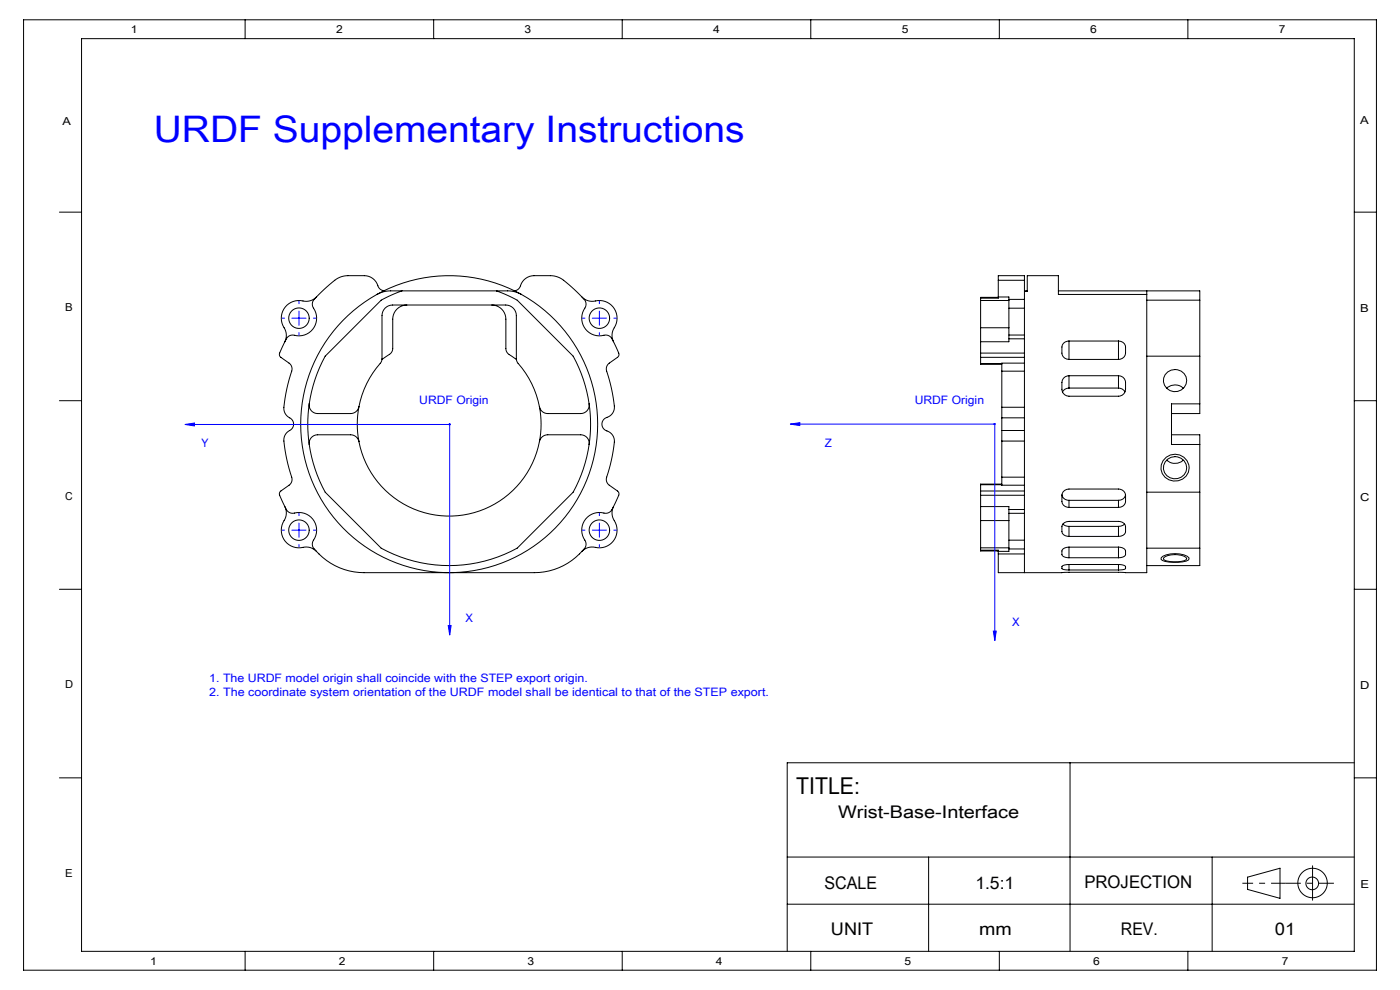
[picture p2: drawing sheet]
<svg xmlns="http://www.w3.org/2000/svg" width="297mm" height="210mm" viewBox="0 0 297 210" stroke-linecap="round" stroke-linejoin="round" font-family="sans-serif">
<g fill="none" stroke="#000" stroke-width=".21">
<path d="M5 4.2h287v201.6h-287zM17.3 8.2h270v193.6h-270zM52 4.2v4M92 4.2v4M132 4.2v4M172 4.2v4M212 4.2v4M252 4.2v4M12.6 45h4.7M211.8 59.5v3.5M211.8 59.5v-1h5.5v1M211.8 59.5h5.5"/>
<path d="M217.3 59.5v4M287.3 45h4.7M67.1 63a3.2 3.2 0 0 1-3.3 .8 3.8 3.8 0 0 0-3.7 1.9 3.8 3.8 0 0 0 .4 4.2l.2 1.1-.3 1.5M80 62.5a6 6 0 0 1 2.9-.8h24.8a6 6 0 0 1 2.9 .8M80 62.5a31.5 31.5 0 0 0-8.9 47.6 31.5 31.5 0 0 0 48.4 0 31.5 31.5 0 0 0-8.9-47.6M80 62.5a31.5 31.5 0 0 1 30.6 0M81.5 61.7a1.68 1.68 0 0 1-1.5-1.5l-.6-.8-1.2-.8-.9-.1h-3.5a5.4 5.4 0 0 0-3.9 1.9l-3.3 3.1a1.68 1.68 0 0 0 .2 2.3 3.8 3.8 0 0 1-.7 4.3 3.8 3.8 0 0 1-4.1 1 1.92 1.92 0 0 0-1.6 1.5l-.7 1.5a1.2 1.2 0 0 0-.2 1.6l1.8 1.3a1.5 1.5 0 0 1 .6 1.7 28.9 28.9 0 0 0-1.6 8.4 3.2 3.2 0 0 0 1.7 1.9 1.57 1.57 0 0 1-.8 2.5 2.61 2.61 0 0 0-.9 3 37.6 37.6 0 0 0 1.6 7v.7l-.4 .6-1.9 1.4a.75 .75 0 0 0-.3 .9l.7 1.5a3.3 3.3 0 0 0 1.7 2.2l.5 .1a3.9 3.9 0 0 1 4.4 1.5 3.9 3.9 0 0 1-.3 4.6 2.65 2.65 0 0 0 1.2 2.4 13.5 13.5 0 0 0 9.7 4.1l37.2-.1a12.6 12.6 0 0 0 9.9-5.6l-.1-1a3.9 3.9 0 0 1 0-4.6 3.9 3.9 0 0 1 4.4-1.3 1.92 1.92 0 0 0 1.6-1.6l.7-1.5a1.2 1.2 0 0 0 .2-1.6l-1.8-1.3a1.5 1.5 0 0 1-.6-1.7 27.3 27.3 0 0 0 1.6-8.2l-.6-1-.9-.6a1.55 1.55 0 0 1-1.1-1.6 1.55 1.55 0 0 1 1.4-1.4 2.54 2.54 0 0 0 1.1-3.2l-.5-2.8-1.1-3.9v-.5l.5-.8 1.9-1.4a.75 .75 0 0 0 .3-.9l-.7-1.5a3.3 3.3 0 0 0-1.7-2.3h-.5a3.9 3.9 0 0 1-4.4-1.6 3.9 3.9 0 0 1 .3-4.6v-.5l-.2-.7-2.3-2.3a9.8 9.8 0 0 0-3.9-2.8l-1.1-.1h-3.5a3.3 3.3 0 0 0-3.1 2.6l-.4 .3-.6 .3M85.3 61.7l-4.4 2-11.9 11.9a30 30 0 0 0-3.4 10.1M86.3 64.7a3 3 0 0 0-3 3v6.2a2.13 2.13 0 0 1-1.5 1.8l-.8 .6M104.3 64.7a3 3 0 0 1 3 3v6.2a2.11 2.11 0 0 0 1.5 1.8l.7 .6M105.3 61.7l4.4 2 11.9 11.9a30 30 0 0 1 3.4 10.1M122.8 77.9h.1"/>
<path d="M123.5 63a3.2 3.2 0 0 0 3.3 .8 3.8 3.8 0 0 1 3.7 1.9 3.8 3.8 0 0 1-.4 4.2l-.3 1.5 .4 1.1M208 74.9v.9M208 72.5v2.4M208 63.7v5.8M208 69.5v3M208 77.1v.2h4.5M208 63.2v.5M208 63.7h6M208 74.9h9.3M208 75.8h9.3M208 75.8v1.3M208 77.1h4.5"/>
<path d="M208 69.5h6M211.8 63v.2h-3.8M211.8 63h2.2v.7M211.8 63.1h-3.8v.1M212.5 78.7v7.7M212.5 78.7h4.8M214 63.7v5.8M214 69.5v3h-6M214 71.1h3.3M214 71.9h3.3M214 65.4h3.3M214 63.5h3.3"/>
<path d="M217.3 74.9v.9M217.3 71.9v3M217.3 78.7v7.7M217.3 71.1v.8M217.3 77h-4.8v1.7M217.3 77v1.7M217.3 65.4v5.7M217.3 61.8h.6v-3.3h6.6v4h18.8M217.3 63.5v1.9M217.3 61.7h.6M217.3 75.8v1.2M224.5 61.7h30v2"/>
<path d="M226.8 72.3a1.67 1.67 0 0 0-1.5 2.1 1.5 1.5 0 0 0 1.5 1.8M226.8 79.7a1.67 1.67 0 0 0-1.5 2.2 1.86 1.86 0 0 0 1.5 2.1h10.5a1.71 1.71 0 0 0 1.5-2.1 1.81 1.81 0 0 0-1.5-2.2M226.8 72.3h10.5M226.8 76.2h10.5M226.8 79.7h10.5M226.8 72.3v3.9M226.8 79.7v2.6M237.3 72.3a1.67 1.67 0 0 1 1.5 2.1 1.49 1.49 0 0 1-1.5 1.8M237.3 72.3v3.9M237.3 79.7v2.6M243.3 62.5v59h-4.5M243.3 61.7v.8"/>
<path d="M243.3 75.6h11.2M243.3 63.7h11.2M254.5 75.6v10.1M254.5 63.7v11.9M12.6 85h4.7M65.6 85.7a1.8 1.8 0 0 0 1.8 2h7a1.8 1.8 0 0 0 1.7-1.4M65.6 94.3a30 30 0 0 0 3.4 10.1l11.9 11.9a30 30 0 0 0 28.8 0l11.9-11.9a30 30 0 0 0 3.4-10.1M65.6 85.7a30 30 0 0 0 0 8.6M66 96.3h.1M75.9 93.1h.1M76 93.2l.1 .3M76.1 86.3a22.1 22.1 0 0 1 4.8-9.7l.1-9.6a2.25 2.25 0 0 1 2.3-2.3h24a2.25 2.25 0 0 1 2.2 2.3v9.1l.2 .6a21 21 0 0 1 4.7 9.6"/>
<path d="M76.1 93.7a1.8 1.8 0 0 0-1.7-1.5h-7a1.8 1.8 0 0 0-1.8 2.1M76.1 93.7a19.5 19.5 0 0 0 19.2 15.8 19.5 19.5 0 0 0 19.1-15.8M76.1 86.3a19.5 19.5 0 0 0 0 7.4M114.4 93.7a1.8 1.8 0 0 1 1.8-1.5h7a1.8 1.8 0 0 1 1.8 2.1M114.4 86.3a19.5 19.5 0 0 1 0 7.4M114.5 86.4l.1 .4M114.7 86.8h-.1M124.6 83.6h.1M125 85.7a1.8 1.8 0 0 1-1.8 2h-7a1.8 1.8 0 0 1-1.8-1.4M125 85.7a30 30 0 0 1 0 8.6M212.5 91.3v2.3M212.5 86.4v2.2"/>
<path d="M212.5 93.6v7.6M212.5 88.6v2.7M212.5 91.3h4.8M212.5 93.6h4.8M212.5 86.4h4.8M212.5 88.6h4.8M217.3 91.3v2.3M217.3 86.4v2.2M217.3 93.6v7.6M217.3 88.6v2.7M226.8 82.3a1.43 1.43 0 0 0-1.4 .8M226.8 82.3h10.5"/>
<path d="M237.3 82.3a1.48 1.48 0 0 1 1.3 .8M247.4 97a2.89 2.89 0 0 1 4.5 .9 2.89 2.89 0 0 1-2 4.1 2.85 2.85 0 0 1-3.3-1.5 2.85 2.85 0 0 1 .8-3.5zM247.7 97.4a2.41 2.41 0 0 1 4 1.5 2.41 2.41 0 0 1-3.5 2.4 2.29 2.29 0 0 1-.5-3.9zM248.5 92.2h6v2.1M251 82.3a2.51 2.51 0 0 0-3.5 0M251 97.6a2.57 2.57 0 0 1-3.5 0M254.5 85.7h-6v8.6h6M254.5 94.3v10.1M254.5 85.7v2h-6M287.3 85h4.7M60.4 107.5a3.2 3.2 0 0 1-.4 3.4 3.8 3.8 0 0 0 .7 4.1 3.8 3.8 0 0 0 4 1l1.1 .2 1.3 .8M67.8 102.1h.1"/>
<path d="M83.2 117.4h.1M88.9 119.3h.1M90.5 119.6h.1M101.7 119.3h.1M107.4 117.4h.1M130.2 107.5a3.2 3.2 0 0 0 .4 3.4 3.8 3.8 0 0 1-.7 4.1 3.8 3.8 0 0 1-4 1l-1.1 .2-1.3 .8M208 104.2v.9M208 105.1v2.4M208 110.4v5.8M208 107.5h6v2.9M208 107.5v2.9M208 116.7h3.8v.3"/>
<path d="M208 116.2v.5M208 116.7v.2h3.8M208 116.2h6M208 104.2h9.3M208 105.1h9.3M208 102.8h4.5M208 102.8v1.4M208 110.4h6M211.8 117v.5M211.8 117.5v4h13.5M211.8 117.5h5.5M212.5 101.2v1.7h4.8"/>
<path d="M212.5 102.7h-4.5v.1M212.5 101.2h4.8M214 110.4v5.8M214 116.2v.8h-2.2M214 108.9h3.3M214 108.1h3.3M214 114.6h3.3M214 116.4h3.3M217.3 104.2v.9M217.3 105.1v3M217.3 108.1v.8M217.3 101.2v1.7"/>
<path d="M217.3 108.9v5.7M217.3 114.6v1.8M217.3 116.4v1.1M217.3 117.5v4M217.3 102.9v1.3M225.3 104.9a1.35 1.35 0 0 0 1.5 1.2M225.5 111.2l.5 .3 .8 .2M226.8 119.7l-1 .1-.5 .4v.4l.1 .1 1.4 .2M226.8 107.6a1.67 1.67 0 0 1-1.5-2 1.5 1.5 0 0 1 1.5-1.9h10.5a1.76 1.76 0 0 1 1.5 2.2 1.43 1.43 0 0 1-1.5 1.7M226.8 113.8a1.41 1.41 0 0 1-1.5-1.8v-.2a1.28 1.28 0 0 1 1.5-1.2h10.5a1.51 1.51 0 0 1 1.5 1.9v.1a1.21 1.21 0 0 1-1.5 1.2M226.8 116.1a1.14 1.14 0 0 0-1.5 1v.1a.97 .97 0 0 0 1.1 1.1h.4M226.8 119.7h10.5"/>
<path d="M226.8 107.6h10.5M226.8 113.8h10.5M226.8 118.3h10.5M226.8 116.1h10.5M226.8 106.1v1.5M226.8 111.7v2.1M226.8 116.1v2.2M226.8 119.7v1.2M226.8 111.7h10.5M226.8 106.1h10.5M237.3 119.7l.3 .1a1.14 1.14 0 0 1 1.2 .5l-.1 .4-1.4 .2M237.3 116.1a1.18 1.18 0 0 1 1.5 1v.1a.93 .93 0 0 1-1 1.1h-.5"/>
<path d="M237.3 106.1v1.5M237.3 111.7v2.1M237.3 116.1v2.2M237.3 119.7v1.2M238.6 111.2l-.4 .2-.9 .3M238.8 105a1.34 1.34 0 0 1-1.5 1.1M243.3 104.4h11.2M243.3 116.3h11.2M246.4 118.3a5.4 5.4 0 0 1 5.8 0l.1 .2a2.43 2.43 0 0 1-2.4 .8 7.9 7.9 0 0 1-3.3-.4l-.3-.3zM246.9 118.3a4.7 4.7 0 0 1 4.7-.1l.2 .3a1.98 1.98 0 0 1-2 .7h-.8a2.88 2.88 0 0 1-2.2-.6zM254.5 116.3v3.7h-11.2M254.5 104.4v11.9"/>
<path d="M12.6 125h4.7M225.3 121.5h13.5M225.3 121.5h.1M226.8 120.9h10.5M238.8 121.5h.1M287.3 125h4.7M12.6 165h4.7M227 161.8v40M287.3 165h4.7M287.3 161.8h-120.3v40M167 181.8h120.3M167 191.8h120.3"/>
<path d="M197 181.8v20M257.2 181.8v20M264.7 186.1l6.8-1.9v6.4l-6.8-1.9zM278.4 183.7v7.3M52 201.8v4M92 201.8v4M132 201.8v4M172 201.8v4M212 201.8v4M252 201.8v4"/>
<circle cx="63.4" cy="67.5" r="2.17"/>
<circle cx="127.2" cy="67.5" r="2.18"/>
<circle cx="249.3" cy="80.8" r="2.4"/>
<circle cx="63.4" cy="112.5" r="2.17"/>
<circle cx="127.2" cy="112.5" r="2.18"/>
<circle cx="278.4" cy="187.4" r="1.34"/>
<circle cx="278.4" cy="187.3" r="3.1"/>
</g>
<g fill="none" stroke="#00f" stroke-width=".21">
<path d="M61.9 67.5h3M63.4 66v3M125.7 67.5h3M127.2 66v3M39.3 90l2-.3v.6zM39.3 90h56.1M95.4 90v44.7M167.7 90l2-.3v.6zM167.7 90h43.2M211 89.9v46M61.9 112.5h3M63.4 111v3"/>
<path d="M125.7 112.5h3M127.2 111v3M95.1 132.7h.6l-.3 2zM210.7 133.9h.6l-.3 2z"/>
</g>
<g fill="none" stroke="#00f" stroke-width=".21" stroke-dasharray="30.5 1.3 1.3 1.3" stroke-linecap="butt">
<path d="M60.4 67.5h-.7M63.4 64.5v-.7M63.4 70.5v.7M66.4 67.5h.7M124.2 67.5h-.7M127.2 64.5v-.7M127.2 70.5v.7M130.2 67.5h.6M60.4 112.5h-.7M63.4 109.5v-.7M63.4 115.5v.6M66.4 112.5h.7"/>
<path d="M124.2 112.5h-.7M127.2 109.5v-.7M127.2 115.5v.6M130.2 112.5h.6"/>
</g>
<path d="M263.6 187.4h8.3" fill="none" stroke="#000" stroke-width=".21" stroke-dasharray="30.5 1.3 1.3 1.3" stroke-dashoffset="28.2" stroke-linecap="butt"/>
<path d="M271.9 187.4h.9" fill="none" stroke="#000" stroke-width=".21" stroke-dasharray="30.5 1.3 1.3 1.3" stroke-linecap="butt"/>
<path d="M272.8 187.4h10.2" fill="none" stroke="#000" stroke-width=".21" stroke-dasharray="30.5 1.3 1.3 1.3" stroke-dashoffset="27.3" stroke-linecap="butt"/>
<path d="M95.3 89.9l-.1 .3h.3l.1-.2h-.2h.2l-.1-.1zM39.3 90l2-.3v.6zM210.7 133.9h.6l-.3 2zM210.9 89.8a.2 .2 0 0 0 .1 .3 .2 .2 0 0 0 .2-.1 .2 .2 0 0 0-.2-.3v.2v-.2zM95.1 132.7h.6l-.3 2zM95.3 89.8a.2 .2 0 0 0 0 .3 .2 .2 0 0 0 .3-.1 .2 .2 0 0 0-.2-.2v.2v-.2zM167.7 90l2-.3v.6zM210.8 89.8v.3h.3v-.1h-.2h.2l-.1-.2z" fill="#00f"/>
<text font-size="7.8" fill="#00f" x="32.6" y="30.2">URDF Supplementary Instructions</text>
<text font-size="4.9" x="168.9" y="168.4">TITLE:</text>
<g font-size="3.7">
<text x="177.8" y="173.5">Wrist-Base-Interface</text>
<text x="174.9" y="188.6">SCALE</text>
<text x="206.9" y="188.6">1.5:1</text>
<text x="230" y="188.3">PROJECTION</text>
<text x="176.3" y="198.4">UNIT</text>
<text x="207.7" y="198.4">mm</text>
<text x="237.8" y="198.4">REV.</text>
<text x="270.5" y="198.4">01</text>
</g>
<g font-size="2.5" fill="#00f">
<text x="89" y="85.6">URDF Origin</text>
<text x="194" y="85.7">URDF Origin</text>
<text x="42.8" y="94.9">Y</text>
<text x="175" y="94.9">Z</text>
<text x="98.8" y="131.9">X</text>
<text x="214.7" y="132.7">X</text>
<text x="44.4" y="144.6">1. The URDF model origin shall coincide with the STEP export origin.</text>
<text x="44.4" y="147.6">2. The coordinate system orientation of the URDF model shall be identical to that of the STEP export.</text>
</g>
<g font-size="2.3">
<text x="27.8" y="7">1</text>
<text x="71.3" y="7">2</text>
<text x="111.3" y="7">3</text>
<text x="151.3" y="7">4</text>
<text x="191.3" y="7">5</text>
<text x="231.3" y="7">6</text>
<text x="271.3" y="7">7</text>
<text x="13.3" y="26.5">A</text>
<text x="288.5" y="26.2">A</text>
<text x="13.8" y="66">B</text>
<text x="288.5" y="66.2">B</text>
<text x="13.8" y="106">C</text>
<text x="288.5" y="106.2">C</text>
<text x="13.8" y="146">D</text>
<text x="288.5" y="146.2">D</text>
<text x="13.8" y="186">E</text>
<text x="288.6" y="188.5">E</text>
<text x="31.9" y="204.8">1</text>
<text x="71.9" y="204.8">2</text>
<text x="111.9" y="204.8">3</text>
<text x="151.9" y="204.8">4</text>
<text x="191.9" y="204.8">5</text>
<text x="231.9" y="204.8">6</text>
<text x="271.9" y="204.8">7</text>
</g>
</svg>
